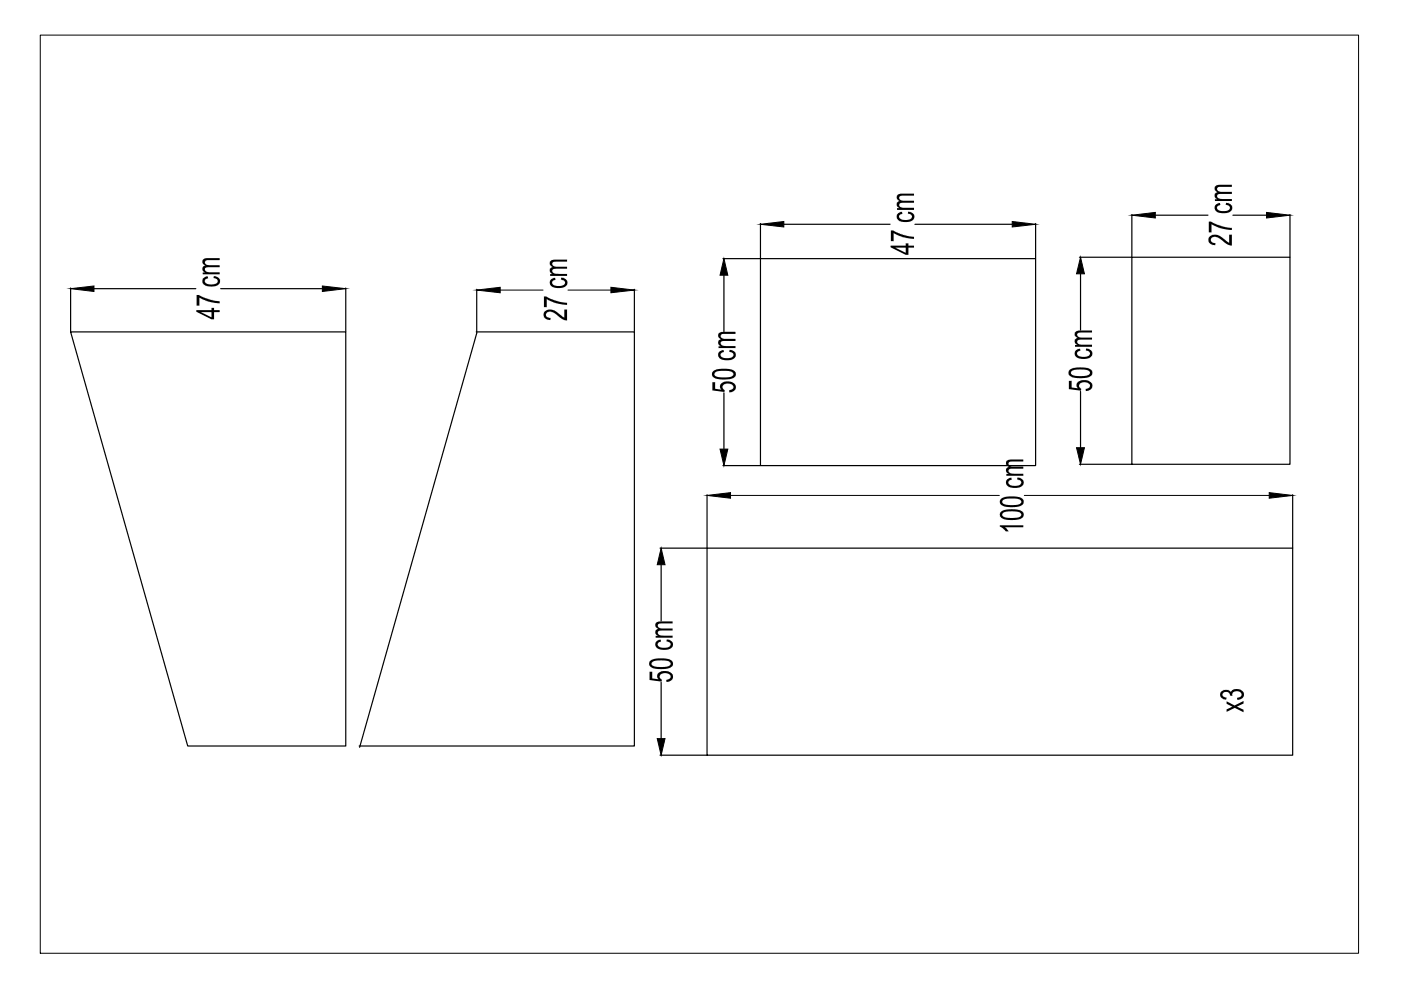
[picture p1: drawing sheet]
<svg xmlns="http://www.w3.org/2000/svg" width="297mm" height="210mm" viewBox="0 0 297 210" stroke-linecap="round" stroke-linejoin="round" font-family="sans-serif">
<!-- layer: 0 -->
<g fill="none" stroke="#000" stroke-width=".25">
<path d="M153.3 54.8h7.8M153.5 58.3v12M161.2 54.8h58.4v43.9h-58.4zM161.2 47.4v7.4M166.2 47.6h22.5M194 47.6h20.6M219.6 47.4v7.4M228.9 54.5h11M229.1 58.1v11.9M240 54.5h33.5v43.9h-33.5zM240 45.5v9M244.9 45.6h11.2"/>
<path d="M261.4 45.6h7.1M273.5 45.5v9M15 70.4h58.3v87.8h-33.5zM15 61.1v9.2M19.9 61.2h21.6M46.8 61.2h21.6M73.3 61.1v9.2M101 70.4h33.5v87.8h-58.4M101.1 70.6l-24.9 87.8M101.1 61.3v9.3M134.5 61.3v9M153.3 98.7h7.8"/>
<path d="M153.5 83.3v11.9M228.9 98.4h11M229.1 83v11.9M139.9 116.2h9.9M140.2 119.7v12M149.9 116.2h124.2v43.9h-124.2zM149.9 104.9v11.3M274.1 104.9v11.3M140.2 144.7v11.9M139.9 160.1h9.9"/>
</g>
<g fill="#000" stroke="#000" stroke-width=".21">
<path d="M153.5 54.8l.8 3.5h-1.6zM161.2 47.6l5-.6v1.1zM214.6 47l5 .6-5 .5zM229.1 54.5l.8 3.6h-1.7zM240 45.6l4.9-.6v1.2zM268.5 45l5 .6-5 .6zM15 61.2l4.9-.6v1.2zM68.4 60.6l4.9 .6-4.9 .6zM101.1 61.5l5-.6v1.2zM129.5 60.9l5 .6-5 .6zM152.7 95.2h1.6l-.8 3.5zM228.2 94.9h1.7l-.8 3.5z"/>
<path d="M140.2 116.2l.8 3.5h-1.7zM149.9 105l5-.5v1.1zM269.1 104.5l5 .5-5 .6zM139.3 156.6h1.7l-.8 3.5z"/>
</g>
<path d="M8.5 7.4h279.5v194.7h-279.5zM106.1 61.5h9M120.4 61.5h9.1M154.9 105h57M217.2 105h51.9" fill="none" stroke="#000" stroke-width=".21"/>
<g font-size="7.8">
<text x="261.2" y="52.2" transform="rotate(-90 261.2 52.2)">27 cm</text>
<text x="193.8" y="54.1" transform="rotate(-90 193.8 54.1)">47 cm</text>
<text x="46.6" y="67.8" transform="rotate(-90 46.6 67.8)">47 cm</text>
<text x="120.2" y="68.1" transform="rotate(-90 120.2 68.1)">27 cm</text>
<text x="155.9" y="83.4" transform="rotate(-90 155.9 83.4)">50 cm</text>
<text x="231.5" y="83.1" transform="rotate(-90 231.5 83.1)">50 cm</text>
<text x="217" y="113.2" transform="rotate(-90 217 113.2)">100 cm</text>
<text x="142.6" y="144.8" transform="rotate(-90 142.6 144.8)">50 cm</text>
<text x="263.7" y="151" transform="rotate(-90 263.7 151)">x3</text>
</g>
</svg>
